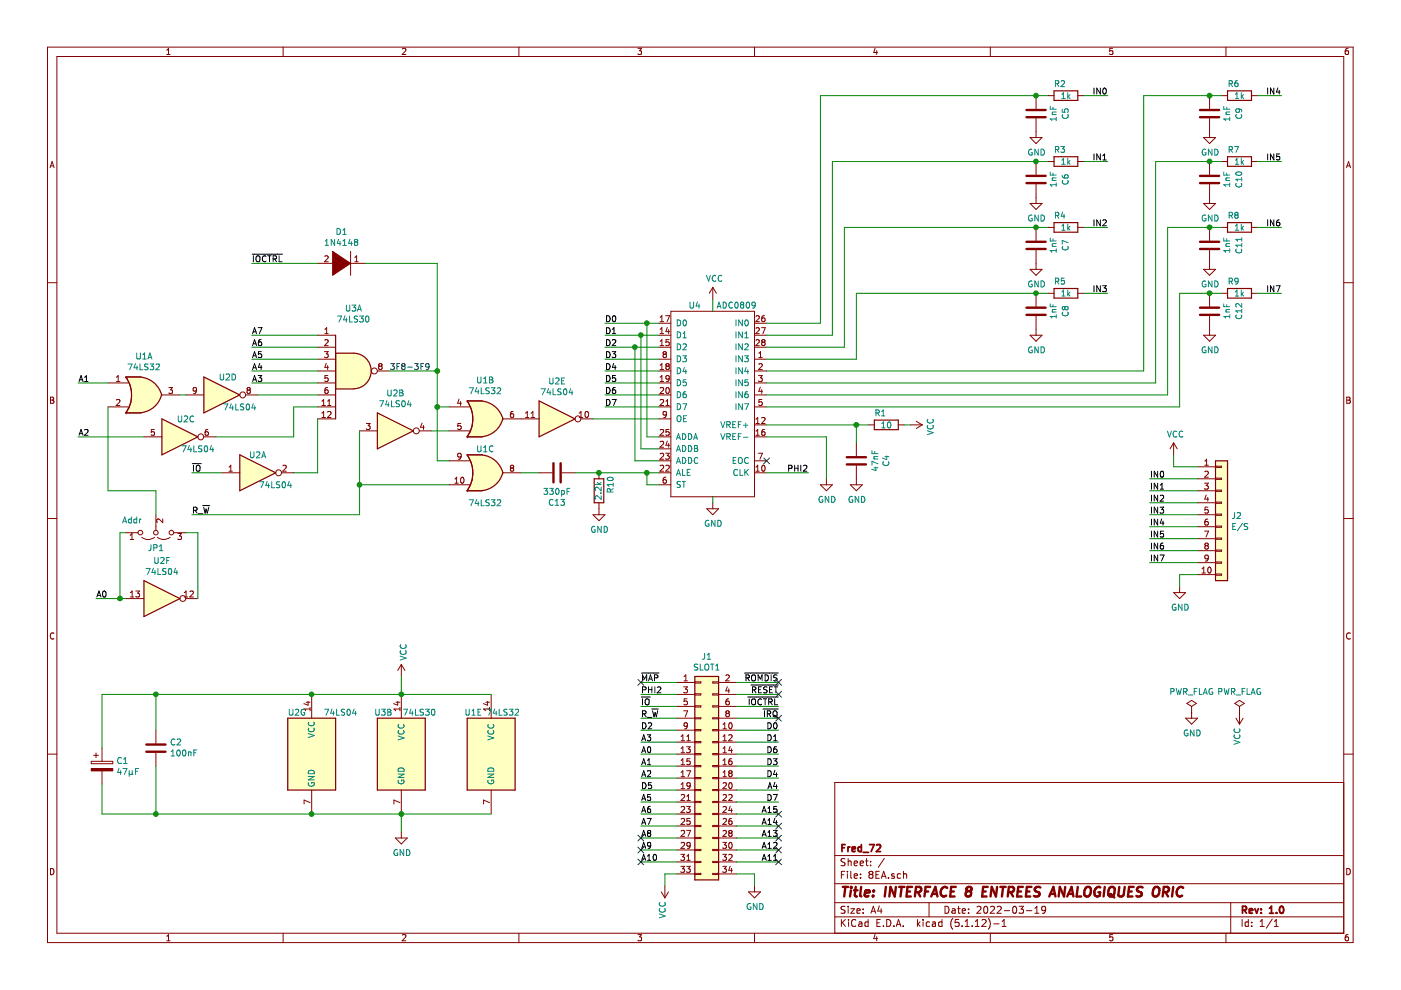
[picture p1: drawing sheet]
EESchema Schematic File Version 4
EELAYER 30 0
EELAYER END
$Descr A4 11693 8268
encoding utf-8
Sheet 1 1
Title "INTERFACE 8 ENTREES ANALOGIQUES ORIC"
Date "2022-03-19"
Rev "1.0"
Comp "Fred_72"
Comment1 ""
Comment2 ""
Comment3 ""
Comment4 ""
$EndDescr
$Comp
L Device:CP C1
U 1 1
P 850 6400
F 0 "C1" H 968 6446 50  0000 L CNN
F 1 "47µF" H 968 6355 50  0000 L CNN
F 2 "Capacitor_THT:CP_Radial_D5.0mm_P2.00mm" H 888 6250 50  0001 C CNN
F 3 "~" H 850 6400 50  0001 C CNN
	1    850  6400
	1    0    0    -1  
$EndComp
$Comp
L Device:C C4
U 1 1
P 7150 3850
F 0 "C4" V 6898 3850 50  0000 C CNN
F 1 "47nF" V 6989 3850 50  0000 C CNN
F 2 "Capacitor_THT:C_Rect_L7.0mm_W2.0mm_P5.00mm" H 7188 3700 50  0001 C CNN
F 3 "~" H 7150 3850 50  0001 C CNN
	1    7150 3850
	-1   0    0    1   
$EndComp
$Comp
L Device:R R1
U 1 1
P 7400 3550
F 0 "R1" V 7300 3500 50  0000 C CNN
F 1 "10" V 7400 3550 50  0000 C CNN
F 2 "Resistor_THT:R_Axial_DIN0207_L6.3mm_D2.5mm_P10.16mm_Horizontal" V 7330 3550 50  0001 C CNN
F 3 "~" H 7400 3550 50  0001 C CNN
	1    7400 3550
	0    1    1    0   
$EndComp
$Comp
L 74xx:74LS30 U3
U 1 1
P 2950 3100
F 0 "U3" H 2950 3625 50  0000 C CNN
F 1 "74LS30" H 2950 3534 50  0000 C CNN
F 2 "Package_DIP:DIP-14_W7.62mm_LongPads" H 2950 3100 50  0001 C CNN
F 3 "http://www.ti.com/lit/gpn/sn74LS30" H 2950 3100 50  0001 C CNN
	1    2950 3100
	1    0    0    -1  
$EndComp
Wire Wire Line
	2650 3000 2100 3000
Wire Wire Line
	2650 2800 2100 2800
Wire Wire Line
	2650 2900 2100 2900
Wire Wire Line
	2650 3100 2100 3100
Wire Wire Line
	2650 3200 2100 3200
Text Label 2100 3200 0    50   ~ 0
A3
Text Label 650  3650 0    50   ~ 0
A2
Text Label 2100 3100 0    50   ~ 0
A4
Text Label 2100 2800 0    50   ~ 0
A7
Text Label 2100 2900 0    50   ~ 0
A6
Text Label 2100 3000 0    50   ~ 0
A5
Text Label 5050 2700 0    50   ~ 0
D0
Text Label 5050 2800 0    50   ~ 0
D1
Text Label 5050 2900 0    50   ~ 0
D2
Text Label 5050 3000 0    50   ~ 0
D3
Text Label 5050 3100 0    50   ~ 0
D4
Text Label 5050 3200 0    50   ~ 0
D5
Text Label 5050 3300 0    50   ~ 0
D6
Text Label 5050 3400 0    50   ~ 0
D7
Wire Wire Line
	5050 2700 5400 2700
Wire Wire Line
	5050 2800 5350 2800
Wire Wire Line
	5050 2900 5300 2900
Wire Wire Line
	5050 3000 5500 3000
Wire Wire Line
	5050 3100 5500 3100
Wire Wire Line
	5050 3200 5500 3200
Wire Wire Line
	5050 3300 5500 3300
Wire Wire Line
	5050 3400 5500 3400
$Comp
L power:GND #PWR05
U 1 1
P 5950 4200
F 0 "#PWR05" H 5950 3950 50  0001 C CNN
F 1 "GND" H 5955 4027 50  0000 C CNN
F 2 "" H 5950 4200 50  0001 C CNN
F 3 "" H 5950 4200 50  0001 C CNN
	1    5950 4200
	1    0    0    -1  
$EndComp
Wire Wire Line
	5950 4150 5950 4200
Text Notes 3250 3100 0    50   ~ 0
3F8-3F9\n
$Comp
L power:PWR_FLAG #FLG01
U 1 1
P 9950 5950
F 0 "#FLG01" H 9950 6025 50  0001 C CNN
F 1 "PWR_FLAG" H 9950 6123 50  0000 C CNN
F 2 "" H 9950 5950 50  0001 C CNN
F 3 "~" H 9950 5950 50  0001 C CNN
	1    9950 5950
	1    0    0    -1  
$EndComp
$Comp
L power:PWR_FLAG #FLG02
U 1 1
P 10350 5950
F 0 "#FLG02" H 10350 6025 50  0001 C CNN
F 1 "PWR_FLAG" H 10350 6123 50  0000 C CNN
F 2 "" H 10350 5950 50  0001 C CNN
F 3 "~" H 10350 5950 50  0001 C CNN
	1    10350 5950
	1    0    0    -1  
$EndComp
$Comp
L power:GND #PWR016
U 1 1
P 9950 5950
F 0 "#PWR016" H 9950 5700 50  0001 C CNN
F 1 "GND" H 9955 5777 50  0000 C CNN
F 2 "" H 9950 5950 50  0001 C CNN
F 3 "" H 9950 5950 50  0001 C CNN
	1    9950 5950
	1    0    0    -1  
$EndComp
$Comp
L power:VCC #PWR021
U 1 1
P 10350 5950
F 0 "#PWR021" H 10350 5800 50  0001 C CNN
F 1 "VCC" V 10365 6077 50  0000 L CNN
F 2 "" H 10350 5950 50  0001 C CNN
F 3 "" H 10350 5950 50  0001 C CNN
	1    10350 5950
	-1   0    0    1   
$EndComp
$Comp
L power:VCC #PWR01
U 1 1
P 3350 5650
F 0 "#PWR01" H 3350 5500 50  0001 C CNN
F 1 "VCC" V 3365 5777 50  0000 L CNN
F 2 "" H 3350 5650 50  0001 C CNN
F 3 "" H 3350 5650 50  0001 C CNN
	1    3350 5650
	1    0    0    -1  
$EndComp
$Comp
L power:GND #PWR02
U 1 1
P 3350 6950
F 0 "#PWR02" H 3350 6700 50  0001 C CNN
F 1 "GND" H 3355 6777 50  0000 C CNN
F 2 "" H 3350 6950 50  0001 C CNN
F 3 "" H 3350 6950 50  0001 C CNN
	1    3350 6950
	1    0    0    -1  
$EndComp
Wire Wire Line
	3350 5650 3350 5800
Wire Wire Line
	3350 6800 3350 6950
Wire Wire Line
	1300 5800 1300 6100
Wire Wire Line
	1300 6400 1300 6800
$Comp
L Device:C C2
U 1 1
P 1300 6250
F 0 "C2" H 1185 6204 50  0000 R CNN
F 1 "100nF" H 1185 6295 50  0000 R CNN
F 2 "Capacitor_THT:C_Rect_L7.0mm_W2.0mm_P5.00mm" H 1338 6100 50  0001 C CNN
F 3 "~" H 1300 6250 50  0001 C CNN
	1    1300 6250
	-1   0    0    1   
$EndComp
Text Label 6500 5700 2    50   ~ 0
~ROMDIS
Text Label 6500 5900 2    50   ~ 0
~IOCTRL
Text Label 6500 5800 2    50   ~ 0
~RESET
Text Label 6500 6000 2    50   ~ 0
~IRQ
Text Label 6500 6100 2    50   ~ 0
D0
Text Label 6500 6200 2    50   ~ 0
D1
Text Label 5350 6100 0    50   ~ 0
D2
Text Label 6500 6400 2    50   ~ 0
D3
Text Label 6500 6500 2    50   ~ 0
D4
Text Label 5350 6600 0    50   ~ 0
D5
Text Label 6500 6300 2    50   ~ 0
D6
Text Label 6500 6700 2    50   ~ 0
D7
Text Label 5350 6300 0    50   ~ 0
A0
Text Label 5350 6400 0    50   ~ 0
A1
Text Label 5350 6500 0    50   ~ 0
A2
Text Label 5350 6200 0    50   ~ 0
A3
Text Label 6500 6600 2    50   ~ 0
A4
Text Label 5350 6700 0    50   ~ 0
A5
Text Label 5350 6800 0    50   ~ 0
A6
Text Label 5350 6900 0    50   ~ 0
A7
Text Label 5350 7000 0    50   ~ 0
A8
Text Label 5350 7100 0    50   ~ 0
A9
Text Label 5350 7200 0    50   ~ 0
A10
Text Label 6500 7200 2    50   ~ 0
A11
Text Label 6500 7100 2    50   ~ 0
A12
Text Label 6500 7000 2    50   ~ 0
A13
Text Label 6500 6900 2    50   ~ 0
A14
Text Label 6500 6800 2    50   ~ 0
A15
$Comp
L power:GND #PWR06
U 1 1
P 6300 7400
F 0 "#PWR06" H 6300 7150 50  0001 C CNN
F 1 "GND" H 6305 7227 50  0000 C CNN
F 2 "" H 6300 7400 50  0001 C CNN
F 3 "" H 6300 7400 50  0001 C CNN
	1    6300 7400
	1    0    0    -1  
$EndComp
Wire Wire Line
	5650 7300 5550 7300
Wire Wire Line
	5550 7300 5550 7400
Wire Wire Line
	6150 7300 6300 7300
Wire Wire Line
	6300 7300 6300 7400
Wire Wire Line
	6150 5700 6500 5700
Wire Wire Line
	6150 5800 6500 5800
Wire Wire Line
	6150 5900 6500 5900
Wire Wire Line
	6150 6000 6500 6000
Wire Wire Line
	6150 6100 6500 6100
Wire Wire Line
	6150 6200 6500 6200
Wire Wire Line
	6150 6400 6500 6400
Wire Wire Line
	6150 6500 6500 6500
Wire Wire Line
	6150 6600 6500 6600
Wire Wire Line
	6150 6700 6500 6700
Wire Wire Line
	6150 6900 6500 6900
Wire Wire Line
	6150 7000 6500 7000
Wire Wire Line
	6150 7100 6500 7100
Wire Wire Line
	6150 7200 6500 7200
Text Label 5350 5700 0    50   ~ 0
~MAP
Text Label 5350 5800 0    50   ~ 0
PHI2
Text Label 5350 5900 0    50   ~ 0
~IO
Text Label 5350 6000 0    50   ~ 0
R_~W
Wire Wire Line
	5350 7000 5650 7000
Wire Wire Line
	5350 7100 5650 7100
Wire Wire Line
	5350 7200 5650 7200
Wire Wire Line
	5350 5700 5650 5700
Wire Wire Line
	5350 5800 5650 5800
Wire Wire Line
	5350 5900 5650 5900
Wire Wire Line
	5350 6000 5650 6000
Wire Wire Line
	5350 6100 5650 6100
Wire Wire Line
	5350 6200 5650 6200
Wire Wire Line
	5350 6400 5650 6400
Wire Wire Line
	5350 6500 5650 6500
Wire Wire Line
	5350 6600 5650 6600
Wire Wire Line
	5350 6700 5650 6700
Wire Wire Line
	5350 6900 5650 6900
$Comp
L Connector_Generic:Conn_02x17_Odd_Even J1
U 1 1
P 5850 6500
F 0 "J1" H 5900 7517 50  0000 C CNN
F 1 "SLOT1" H 5900 7426 50  0000 C CNN
F 2 "Connector_IDC:IDC-Header_2x17_P2.54mm_Horizontal" H 5850 6500 50  0001 C CNN
F 3 "~" H 5850 6500 50  0001 C CNN
	1    5850 6500
	1    0    0    -1  
$EndComp
Wire Wire Line
	6150 6800 6500 6800
Wire Wire Line
	5350 6800 5650 6800
Wire Wire Line
	5350 6300 5650 6300
Wire Wire Line
	6150 6300 6500 6300
$Comp
L 74xx:74LS04 U2
U 2 1
P 3300 3600
F 0 "U2" H 3300 3917 50  0000 C CNN
F 1 "74LS04" H 3300 3826 50  0000 C CNN
F 2 "Package_DIP:DIP-14_W7.62mm_LongPads" H 3300 3600 50  0001 C CNN
F 3 "http://www.ti.com/lit/gpn/sn74LS04" H 3300 3600 50  0001 C CNN
	2    3300 3600
	1    0    0    -1  
$EndComp
Text Label 1600 4300 0    50   ~ 0
R_~W
Text Label 1600 3950 0    50   ~ 0
~IO
Wire Wire Line
	1600 3950 1850 3950
$Comp
L 74xx:74LS04 U2
U 1 1
P 2150 3950
F 0 "U2" H 2150 4100 50  0000 C CNN
F 1 "74LS04" H 2300 3850 50  0000 C CNN
F 2 "Package_DIP:DIP-14_W7.62mm_LongPads" H 2150 3950 50  0001 C CNN
F 3 "http://www.ti.com/lit/gpn/sn74LS04" H 2150 3950 50  0001 C CNN
	1    2150 3950
	1    0    0    -1  
$EndComp
$Comp
L 8EA-rescue:DIODE-pspice-8EA_MX3-rescue D1
U 1 1
P 2850 2200
F 0 "D1" H 2850 2465 50  0000 C CNN
F 1 "1N4148" H 2850 2374 50  0000 C CNN
F 2 "Diode_THT:D_DO-35_SOD27_P7.62mm_Horizontal" H 2850 2200 50  0001 C CNN
F 3 "~" H 2850 2200 50  0001 C CNN
	1    2850 2200
	1    0    0    -1  
$EndComp
Wire Wire Line
	2650 2200 2100 2200
Text Label 2100 2200 0    50   ~ 0
~IOCTRL
$Comp
L power:GND #PWR08
U 1 1
P 7150 4000
F 0 "#PWR08" H 7150 3750 50  0001 C CNN
F 1 "GND" H 7155 3827 50  0000 C CNN
F 2 "" H 7150 4000 50  0001 C CNN
F 3 "" H 7150 4000 50  0001 C CNN
	1    7150 4000
	1    0    0    -1  
$EndComp
$Comp
L power:VCC #PWR03
U 1 1
P 5550 7400
F 0 "#PWR03" H 5550 7250 50  0001 C CNN
F 1 "VCC" V 5565 7527 50  0000 L CNN
F 2 "" H 5550 7400 50  0001 C CNN
F 3 "" H 5550 7400 50  0001 C CNN
	1    5550 7400
	-1   0    0    1   
$EndComp
$Comp
L 74xx:74LS30 U3
U 2 1
P 3350 6300
F 0 "U3" H 3200 6650 50  0000 C CNN
F 1 "74LS30" H 3500 6650 50  0000 C CNN
F 2 "Package_DIP:DIP-14_W7.62mm_LongPads" H 3350 6300 50  0001 C CNN
F 3 "http://www.ti.com/lit/gpn/sn74LS30" H 3350 6300 50  0001 C CNN
	2    3350 6300
	1    0    0    -1  
$EndComp
Connection ~ 3350 5800
Connection ~ 3350 6800
$Comp
L 74xx:74LS04 U2
U 7 1
P 2600 6300
F 0 "U2" H 2400 6650 50  0000 L CNN
F 1 "74LS04" H 2700 6650 50  0000 L CNN
F 2 "Package_DIP:DIP-14_W7.62mm_LongPads" H 2600 6300 50  0001 C CNN
F 3 "http://www.ti.com/lit/gpn/sn74LS04" H 2600 6300 50  0001 C CNN
	7    2600 6300
	1    0    0    -1  
$EndComp
Connection ~ 2600 5800
Wire Wire Line
	2600 5800 3350 5800
Connection ~ 2600 6800
Wire Wire Line
	2600 6800 3350 6800
NoConn ~ 5350 5700
NoConn ~ 6500 5700
NoConn ~ 6500 5800
NoConn ~ 6500 6000
NoConn ~ 6500 6800
NoConn ~ 6500 6900
NoConn ~ 6500 7000
NoConn ~ 6500 7100
NoConn ~ 6500 7200
NoConn ~ 5350 7000
NoConn ~ 5350 7100
NoConn ~ 5350 7200
$Comp
L Analog_ADC:ADC0809 U4
U 1 1
P 5950 3250
F 0 "U4" H 6100 3950 50  0000 C CNN
F 1 "ADC0809" H 5750 3950 50  0000 C CNN
F 2 "Package_DIP:DIP-28_W15.24mm_LongPads" H 6100 3450 50  0001 C CNN
F 3 "" H 6100 3450 50  0001 C CNN
	1    5950 3250
	-1   0    0    -1  
$EndComp
Wire Wire Line
	5500 3650 5400 3650
Wire Wire Line
	5400 3650 5400 2700
Connection ~ 5400 2700
Wire Wire Line
	5400 2700 5500 2700
Wire Wire Line
	5500 3750 5350 3750
Wire Wire Line
	5350 3750 5350 2800
Connection ~ 5350 2800
Wire Wire Line
	5350 2800 5500 2800
Wire Wire Line
	5500 3850 5300 3850
Wire Wire Line
	5300 3850 5300 2900
Connection ~ 5300 2900
Wire Wire Line
	5300 2900 5500 2900
NoConn ~ 6400 3850
Wire Wire Line
	6400 3950 6750 3950
Text Label 6750 3950 2    50   ~ 0
PHI2
Wire Wire Line
	6400 3550 7150 3550
Wire Wire Line
	7150 3550 7150 3700
$Comp
L power:VCC #PWR09
U 1 1
P 7600 3550
F 0 "#PWR09" H 7600 3400 50  0001 C CNN
F 1 "VCC" H 7615 3723 50  0000 C CNN
F 2 "" H 7600 3550 50  0001 C CNN
F 3 "" H 7600 3550 50  0001 C CNN
	1    7600 3550
	0    1    1    0   
$EndComp
Wire Wire Line
	7550 3550 7600 3550
Wire Wire Line
	7250 3550 7150 3550
Connection ~ 7150 3550
$Comp
L power:VCC #PWR04
U 1 1
P 5950 2500
F 0 "#PWR04" H 5950 2350 50  0001 C CNN
F 1 "VCC" H 5965 2673 50  0000 C CNN
F 2 "" H 5950 2500 50  0001 C CNN
F 3 "" H 5950 2500 50  0001 C CNN
	1    5950 2500
	1    0    0    -1  
$EndComp
Wire Wire Line
	5950 2600 5950 2500
Wire Wire Line
	2650 3500 2650 3950
Wire Wire Line
	2650 3950 2450 3950
Wire Wire Line
	3250 3100 3650 3100
Wire Wire Line
	3650 3100 3650 2200
Wire Wire Line
	3050 2200 3650 2200
Wire Wire Line
	1200 3650 650  3650
$Comp
L 74xx:74LS04 U2
U 3 1
P 1500 3650
F 0 "U2" H 1550 3800 50  0000 C CNN
F 1 "74LS04" H 1650 3550 50  0000 C CNN
F 2 "Package_DIP:DIP-14_W7.62mm_LongPads" H 1500 3650 50  0001 C CNN
F 3 "http://www.ti.com/lit/gpn/sn74LS04" H 1500 3650 50  0001 C CNN
	3    1500 3650
	1    0    0    -1  
$EndComp
Wire Wire Line
	2150 3300 2650 3300
Text Label 800  5000 0    50   ~ 0
A0
Wire Wire Line
	1050 5000 1000 5000
Text Label 650  3200 0    50   ~ 0
A1
Wire Wire Line
	900  3200 650  3200
Wire Wire Line
	1800 3650 2450 3650
Wire Wire Line
	2450 3650 2450 3400
Wire Wire Line
	2450 3400 2650 3400
$Comp
L 74xx:74LS04 U2
U 4 1
P 1850 3300
F 0 "U2" H 1900 3450 50  0000 C CNN
F 1 "74LS04" H 2000 3200 50  0000 C CNN
F 2 "Package_DIP:DIP-14_W7.62mm_LongPads" H 1850 3300 50  0001 C CNN
F 3 "http://www.ti.com/lit/gpn/sn74LS04" H 1850 3300 50  0001 C CNN
	4    1850 3300
	1    0    0    -1  
$EndComp
Wire Wire Line
	1550 3300 1500 3300
$Comp
L 74xx:74LS32 U1
U 1 1
P 1200 3300
F 0 "U1" H 1200 3625 50  0000 C CNN
F 1 "74LS32" H 1200 3534 50  0000 C CNN
F 2 "Package_DIP:DIP-14_W7.62mm_LongPads" H 1200 3300 50  0001 C CNN
F 3 "http://www.ti.com/lit/gpn/sn74LS32" H 1200 3300 50  0001 C CNN
	1    1200 3300
	1    0    0    -1  
$EndComp
$Comp
L 74xx:74LS32 U1
U 2 1
P 4050 3500
F 0 "U1" H 4050 3825 50  0000 C CNN
F 1 "74LS32" H 4050 3734 50  0000 C CNN
F 2 "Package_DIP:DIP-14_W7.62mm_LongPads" H 4050 3500 50  0001 C CNN
F 3 "http://www.ti.com/lit/gpn/sn74LS32" H 4050 3500 50  0001 C CNN
	2    4050 3500
	1    0    0    -1  
$EndComp
$Comp
L 74xx:74LS32 U1
U 3 1
P 4050 3950
F 0 "U1" H 4050 4150 50  0000 C CNN
F 1 "74LS32" H 4050 3700 50  0000 C CNN
F 2 "Package_DIP:DIP-14_W7.62mm_LongPads" H 4050 3950 50  0001 C CNN
F 3 "http://www.ti.com/lit/gpn/sn74LS32" H 4050 3950 50  0001 C CNN
	3    4050 3950
	1    0    0    -1  
$EndComp
Wire Wire Line
	3650 3100 3650 3400
Connection ~ 3650 3100
Wire Wire Line
	3750 3400 3650 3400
$Comp
L 74xx:74LS04 U2
U 5 1
P 4650 3500
F 0 "U2" H 4650 3817 50  0000 C CNN
F 1 "74LS04" H 4650 3726 50  0000 C CNN
F 2 "Package_DIP:DIP-14_W7.62mm_LongPads" H 4650 3500 50  0001 C CNN
F 3 "http://www.ti.com/lit/gpn/sn74LS04" H 4650 3500 50  0001 C CNN
	5    4650 3500
	1    0    0    -1  
$EndComp
Wire Wire Line
	1600 4300 3000 4300
Wire Wire Line
	3600 3600 3750 3600
Wire Wire Line
	5500 3500 4950 3500
Wire Wire Line
	3000 3600 3000 4050
Wire Wire Line
	3750 4050 3000 4050
Connection ~ 3000 4050
Wire Wire Line
	3000 4050 3000 4300
Wire Wire Line
	3750 3850 3650 3850
Wire Wire Line
	3650 3850 3650 3400
Connection ~ 3650 3400
Wire Wire Line
	5500 4050 5400 4050
Wire Wire Line
	5400 4050 5400 3950
Wire Wire Line
	5400 3950 5500 3950
$Comp
L power:GND #PWR07
U 1 1
P 6900 4000
F 0 "#PWR07" H 6900 3750 50  0001 C CNN
F 1 "GND" H 6905 3827 50  0000 C CNN
F 2 "" H 6900 4000 50  0001 C CNN
F 3 "" H 6900 4000 50  0001 C CNN
	1    6900 4000
	1    0    0    -1  
$EndComp
Wire Wire Line
	6900 4000 6900 3650
Wire Wire Line
	6900 3650 6400 3650
$Comp
L Device:R R2
U 1 1
P 8900 800
F 0 "R2" V 8800 750 50  0000 C CNN
F 1 "1k" V 8900 800 50  0000 C CNN
F 2 "Resistor_THT:R_Axial_DIN0207_L6.3mm_D2.5mm_P10.16mm_Horizontal" V 8830 800 50  0001 C CNN
F 3 "~" H 8900 800 50  0001 C CNN
	1    8900 800 
	0    1    1    0   
$EndComp
$Comp
L Device:C C5
U 1 1
P 8650 950
F 0 "C5" V 8400 950 50  0000 C CNN
F 1 "1nF" V 8500 950 50  0000 C CNN
F 2 "Capacitor_THT:C_Rect_L7.0mm_W2.0mm_P5.00mm" H 8688 800 50  0001 C CNN
F 3 "~" H 8650 950 50  0001 C CNN
	1    8650 950 
	-1   0    0    1   
$EndComp
Wire Wire Line
	8750 800  8650 800 
$Comp
L power:GND #PWR010
U 1 1
P 8650 1100
F 0 "#PWR010" H 8650 850 50  0001 C CNN
F 1 "GND" H 8655 927 50  0000 C CNN
F 2 "" H 8650 1100 50  0001 C CNN
F 3 "" H 8650 1100 50  0001 C CNN
	1    8650 1100
	1    0    0    -1  
$EndComp
$Comp
L Device:R R3
U 1 1
P 8900 1350
F 0 "R3" V 8800 1300 50  0000 C CNN
F 1 "1k" V 8900 1350 50  0000 C CNN
F 2 "Resistor_THT:R_Axial_DIN0207_L6.3mm_D2.5mm_P10.16mm_Horizontal" V 8830 1350 50  0001 C CNN
F 3 "~" H 8900 1350 50  0001 C CNN
	1    8900 1350
	0    1    1    0   
$EndComp
$Comp
L Device:C C6
U 1 1
P 8650 1500
F 0 "C6" V 8400 1500 50  0000 C CNN
F 1 "1nF" V 8500 1500 50  0000 C CNN
F 2 "Capacitor_THT:C_Rect_L7.0mm_W2.0mm_P5.00mm" H 8688 1350 50  0001 C CNN
F 3 "~" H 8650 1500 50  0001 C CNN
	1    8650 1500
	-1   0    0    1   
$EndComp
Wire Wire Line
	8750 1350 8650 1350
$Comp
L power:GND #PWR011
U 1 1
P 8650 1650
F 0 "#PWR011" H 8650 1400 50  0001 C CNN
F 1 "GND" H 8655 1477 50  0000 C CNN
F 2 "" H 8650 1650 50  0001 C CNN
F 3 "" H 8650 1650 50  0001 C CNN
	1    8650 1650
	1    0    0    -1  
$EndComp
$Comp
L Device:R R4
U 1 1
P 8900 1900
F 0 "R4" V 8800 1850 50  0000 C CNN
F 1 "1k" V 8900 1900 50  0000 C CNN
F 2 "Resistor_THT:R_Axial_DIN0207_L6.3mm_D2.5mm_P10.16mm_Horizontal" V 8830 1900 50  0001 C CNN
F 3 "~" H 8900 1900 50  0001 C CNN
	1    8900 1900
	0    1    1    0   
$EndComp
$Comp
L Device:C C7
U 1 1
P 8650 2050
F 0 "C7" V 8400 2050 50  0000 C CNN
F 1 "1nF" V 8500 2050 50  0000 C CNN
F 2 "Capacitor_THT:C_Rect_L7.0mm_W2.0mm_P5.00mm" H 8688 1900 50  0001 C CNN
F 3 "~" H 8650 2050 50  0001 C CNN
	1    8650 2050
	-1   0    0    1   
$EndComp
Wire Wire Line
	8750 1900 8650 1900
$Comp
L power:GND #PWR012
U 1 1
P 8650 2200
F 0 "#PWR012" H 8650 1950 50  0001 C CNN
F 1 "GND" H 8655 2027 50  0000 C CNN
F 2 "" H 8650 2200 50  0001 C CNN
F 3 "" H 8650 2200 50  0001 C CNN
	1    8650 2200
	1    0    0    -1  
$EndComp
$Comp
L Device:R R5
U 1 1
P 8900 2450
F 0 "R5" V 8800 2400 50  0000 C CNN
F 1 "1k" V 8900 2450 50  0000 C CNN
F 2 "Resistor_THT:R_Axial_DIN0207_L6.3mm_D2.5mm_P10.16mm_Horizontal" V 8830 2450 50  0001 C CNN
F 3 "~" H 8900 2450 50  0001 C CNN
	1    8900 2450
	0    1    1    0   
$EndComp
$Comp
L Device:C C8
U 1 1
P 8650 2600
F 0 "C8" V 8400 2600 50  0000 C CNN
F 1 "1nF" V 8500 2600 50  0000 C CNN
F 2 "Capacitor_THT:C_Rect_L7.0mm_W2.0mm_P5.00mm" H 8688 2450 50  0001 C CNN
F 3 "~" H 8650 2600 50  0001 C CNN
	1    8650 2600
	-1   0    0    1   
$EndComp
Wire Wire Line
	8750 2450 8650 2450
$Comp
L power:GND #PWR013
U 1 1
P 8650 2750
F 0 "#PWR013" H 8650 2500 50  0001 C CNN
F 1 "GND" H 8655 2577 50  0000 C CNN
F 2 "" H 8650 2750 50  0001 C CNN
F 3 "" H 8650 2750 50  0001 C CNN
	1    8650 2750
	1    0    0    -1  
$EndComp
Wire Wire Line
	6400 2700 6850 2700
Wire Wire Line
	6850 2700 6850 800 
Wire Wire Line
	6850 800  8650 800 
Connection ~ 8650 800 
Wire Wire Line
	6400 2800 6950 2800
Wire Wire Line
	6950 2800 6950 1350
Wire Wire Line
	6950 1350 8650 1350
Connection ~ 8650 1350
Wire Wire Line
	8650 1900 7050 1900
Wire Wire Line
	7050 1900 7050 2900
Wire Wire Line
	7050 2900 6400 2900
Connection ~ 8650 1900
Wire Wire Line
	6400 3000 7150 3000
Wire Wire Line
	7150 3000 7150 2450
Wire Wire Line
	7150 2450 8650 2450
Connection ~ 8650 2450
Wire Wire Line
	6400 3100 9550 3100
Wire Wire Line
	9550 3100 9550 800 
Wire Wire Line
	9050 800  9250 800 
Wire Wire Line
	9050 1350 9250 1350
Wire Wire Line
	9050 1900 9250 1900
Wire Wire Line
	9050 2450 9250 2450
$Comp
L Device:R R6
U 1 1
P 10350 800
F 0 "R6" V 10250 750 50  0000 C CNN
F 1 "1k" V 10350 800 50  0000 C CNN
F 2 "Resistor_THT:R_Axial_DIN0207_L6.3mm_D2.5mm_P10.16mm_Horizontal" V 10280 800 50  0001 C CNN
F 3 "~" H 10350 800 50  0001 C CNN
	1    10350 800 
	0    1    1    0   
$EndComp
$Comp
L Device:C C9
U 1 1
P 10100 950
F 0 "C9" V 9850 950 50  0000 C CNN
F 1 "1nF" V 9950 950 50  0000 C CNN
F 2 "Capacitor_THT:C_Rect_L7.0mm_W2.0mm_P5.00mm" H 10138 800 50  0001 C CNN
F 3 "~" H 10100 950 50  0001 C CNN
	1    10100 950 
	-1   0    0    1   
$EndComp
Wire Wire Line
	10200 800  10100 800 
$Comp
L power:GND #PWR017
U 1 1
P 10100 1100
F 0 "#PWR017" H 10100 850 50  0001 C CNN
F 1 "GND" H 10105 927 50  0000 C CNN
F 2 "" H 10100 1100 50  0001 C CNN
F 3 "" H 10100 1100 50  0001 C CNN
	1    10100 1100
	1    0    0    -1  
$EndComp
$Comp
L Device:R R7
U 1 1
P 10350 1350
F 0 "R7" V 10250 1300 50  0000 C CNN
F 1 "1k" V 10350 1350 50  0000 C CNN
F 2 "Resistor_THT:R_Axial_DIN0207_L6.3mm_D2.5mm_P10.16mm_Horizontal" V 10280 1350 50  0001 C CNN
F 3 "~" H 10350 1350 50  0001 C CNN
	1    10350 1350
	0    1    1    0   
$EndComp
$Comp
L Device:C C10
U 1 1
P 10100 1500
F 0 "C10" V 9850 1500 50  0000 C CNN
F 1 "1nF" V 9950 1500 50  0000 C CNN
F 2 "Capacitor_THT:C_Rect_L7.0mm_W2.0mm_P5.00mm" H 10138 1350 50  0001 C CNN
F 3 "~" H 10100 1500 50  0001 C CNN
	1    10100 1500
	-1   0    0    1   
$EndComp
Wire Wire Line
	10200 1350 10100 1350
$Comp
L power:GND #PWR018
U 1 1
P 10100 1650
F 0 "#PWR018" H 10100 1400 50  0001 C CNN
F 1 "GND" H 10105 1477 50  0000 C CNN
F 2 "" H 10100 1650 50  0001 C CNN
F 3 "" H 10100 1650 50  0001 C CNN
	1    10100 1650
	1    0    0    -1  
$EndComp
$Comp
L Device:R R8
U 1 1
P 10350 1900
F 0 "R8" V 10250 1850 50  0000 C CNN
F 1 "1k" V 10350 1900 50  0000 C CNN
F 2 "Resistor_THT:R_Axial_DIN0207_L6.3mm_D2.5mm_P10.16mm_Horizontal" V 10280 1900 50  0001 C CNN
F 3 "~" H 10350 1900 50  0001 C CNN
	1    10350 1900
	0    1    1    0   
$EndComp
$Comp
L Device:C C11
U 1 1
P 10100 2050
F 0 "C11" V 9850 2050 50  0000 C CNN
F 1 "1nF" V 9950 2050 50  0000 C CNN
F 2 "Capacitor_THT:C_Rect_L7.0mm_W2.0mm_P5.00mm" H 10138 1900 50  0001 C CNN
F 3 "~" H 10100 2050 50  0001 C CNN
	1    10100 2050
	-1   0    0    1   
$EndComp
Wire Wire Line
	10200 1900 10100 1900
$Comp
L power:GND #PWR019
U 1 1
P 10100 2200
F 0 "#PWR019" H 10100 1950 50  0001 C CNN
F 1 "GND" H 10105 2027 50  0000 C CNN
F 2 "" H 10100 2200 50  0001 C CNN
F 3 "" H 10100 2200 50  0001 C CNN
	1    10100 2200
	1    0    0    -1  
$EndComp
$Comp
L Device:R R9
U 1 1
P 10350 2450
F 0 "R9" V 10250 2400 50  0000 C CNN
F 1 "1k" V 10350 2450 50  0000 C CNN
F 2 "Resistor_THT:R_Axial_DIN0207_L6.3mm_D2.5mm_P10.16mm_Horizontal" V 10280 2450 50  0001 C CNN
F 3 "~" H 10350 2450 50  0001 C CNN
	1    10350 2450
	0    1    1    0   
$EndComp
$Comp
L Device:C C12
U 1 1
P 10100 2600
F 0 "C12" V 9850 2600 50  0000 C CNN
F 1 "1nF" V 9950 2600 50  0000 C CNN
F 2 "Capacitor_THT:C_Rect_L7.0mm_W2.0mm_P5.00mm" H 10138 2450 50  0001 C CNN
F 3 "~" H 10100 2600 50  0001 C CNN
	1    10100 2600
	-1   0    0    1   
$EndComp
Wire Wire Line
	10200 2450 10100 2450
$Comp
L power:GND #PWR020
U 1 1
P 10100 2750
F 0 "#PWR020" H 10100 2500 50  0001 C CNN
F 1 "GND" H 10105 2577 50  0000 C CNN
F 2 "" H 10100 2750 50  0001 C CNN
F 3 "" H 10100 2750 50  0001 C CNN
	1    10100 2750
	1    0    0    -1  
$EndComp
Wire Wire Line
	10500 800  10700 800 
Wire Wire Line
	10500 1350 10700 1350
Wire Wire Line
	10500 1900 10700 1900
Wire Wire Line
	10500 2450 10700 2450
Wire Wire Line
	9550 800  10100 800 
Connection ~ 10100 800 
Wire Wire Line
	10100 1350 9650 1350
Wire Wire Line
	9650 1350 9650 3200
Wire Wire Line
	9650 3200 6400 3200
Connection ~ 10100 1350
Wire Wire Line
	6400 3300 9750 3300
Wire Wire Line
	9750 3300 9750 1900
Wire Wire Line
	9750 1900 10100 1900
Connection ~ 10100 1900
Wire Wire Line
	10100 2450 9850 2450
Wire Wire Line
	9850 2450 9850 3400
Wire Wire Line
	9850 3400 6400 3400
Connection ~ 10100 2450
Wire Wire Line
	1300 6800 850  6800
Wire Wire Line
	850  6800 850  6550
Connection ~ 1300 6800
Wire Wire Line
	850  5800 1300 5800
Wire Wire Line
	850  5800 850  6250
Connection ~ 1300 5800
$Comp
L 74xx:74LS32 U1
U 5 1
P 4100 6300
F 0 "U1" H 3950 6650 50  0000 C CNN
F 1 "74LS32" H 4200 6650 50  0000 C CNN
F 2 "Package_DIP:DIP-14_W7.62mm_LongPads" H 4100 6300 50  0001 C CNN
F 3 "http://www.ti.com/lit/gpn/sn74LS32" H 4100 6300 50  0001 C CNN
	5    4100 6300
	1    0    0    -1  
$EndComp
Wire Wire Line
	3350 5800 4100 5800
Wire Wire Line
	3350 6800 4100 6800
Text Label 9250 800  2    50   ~ 0
IN0
Text Label 9250 1350 2    50   ~ 0
IN1
Text Label 9250 1900 2    50   ~ 0
IN2
Text Label 9250 2450 2    50   ~ 0
IN3
Text Label 10700 800  2    50   ~ 0
IN4
Text Label 10700 1350 2    50   ~ 0
IN5
Text Label 10700 1900 2    50   ~ 0
IN6
Text Label 10700 2450 2    50   ~ 0
IN7
$Comp
L Connector_Generic:Conn_01x10 J2
U 1 1
P 10200 4300
F 0 "J2" H 10280 4292 50  0000 L CNN
F 1 "E/S" H 10280 4201 50  0000 L CNN
F 2 "Connector_PinHeader_2.54mm:PinHeader_1x10_P2.54mm_Horizontal" H 10200 4300 50  0001 C CNN
F 3 "~" H 10200 4300 50  0001 C CNN
	1    10200 4300
	1    0    0    -1  
$EndComp
$Comp
L power:GND #PWR015
U 1 1
P 9850 4900
F 0 "#PWR015" H 9850 4650 50  0001 C CNN
F 1 "GND" H 9855 4727 50  0000 C CNN
F 2 "" H 9850 4900 50  0001 C CNN
F 3 "" H 9850 4900 50  0001 C CNN
	1    9850 4900
	1    0    0    -1  
$EndComp
$Comp
L power:VCC #PWR014
U 1 1
P 9800 3800
F 0 "#PWR014" H 9800 3650 50  0001 C CNN
F 1 "VCC" H 9815 3973 50  0000 C CNN
F 2 "" H 9800 3800 50  0001 C CNN
F 3 "" H 9800 3800 50  0001 C CNN
	1    9800 3800
	1    0    0    -1  
$EndComp
Wire Wire Line
	10000 3900 9800 3900
Wire Wire Line
	9800 3900 9800 3800
Wire Wire Line
	9850 4900 9850 4800
Wire Wire Line
	9850 4800 10000 4800
Wire Wire Line
	10000 4000 9600 4000
Wire Wire Line
	10000 4100 9600 4100
Wire Wire Line
	10000 4200 9600 4200
Wire Wire Line
	10000 4300 9600 4300
Wire Wire Line
	10000 4400 9600 4400
Wire Wire Line
	10000 4500 9600 4500
Wire Wire Line
	10000 4600 9600 4600
Wire Wire Line
	10000 4700 9600 4700
Text Label 9600 4000 0    50   ~ 0
IN0
Text Label 9600 4100 0    50   ~ 0
IN1
Text Label 9600 4200 0    50   ~ 0
IN2
Text Label 9600 4300 0    50   ~ 0
IN3
Text Label 9600 4400 0    50   ~ 0
IN4
Text Label 9600 4500 0    50   ~ 0
IN5
Text Label 9600 4600 0    50   ~ 0
IN6
Text Label 9600 4700 0    50   ~ 0
IN7
$Comp
L Device:R R10
U 1 1
P 5000 4100
F 0 "R10" V 4900 4050 50  0000 C CNN
F 1 "2.2k" V 5000 4100 50  0000 C CNN
F 2 "Resistor_THT:R_Axial_DIN0207_L6.3mm_D2.5mm_P10.16mm_Horizontal" V 4930 4100 50  0001 C CNN
F 3 "~" H 5000 4100 50  0001 C CNN
	1    5000 4100
	-1   0    0    1   
$EndComp
$Comp
L Device:C C13
U 1 1
P 4650 3950
F 0 "C13" V 4398 3950 50  0000 C CNN
F 1 "330pF" V 4489 3950 50  0000 C CNN
F 2 "Capacitor_THT:C_Disc_D3.4mm_W2.1mm_P2.50mm" H 4688 3800 50  0001 C CNN
F 3 "~" H 4650 3950 50  0001 C CNN
	1    4650 3950
	0    -1   -1   0   
$EndComp
$Comp
L power:GND #PWR022
U 1 1
P 5000 4250
F 0 "#PWR022" H 5000 4000 50  0001 C CNN
F 1 "GND" H 5005 4077 50  0000 C CNN
F 2 "" H 5000 4250 50  0001 C CNN
F 3 "" H 5000 4250 50  0001 C CNN
	1    5000 4250
	1    0    0    -1  
$EndComp
Connection ~ 5400 3950
Wire Wire Line
	4500 3950 4350 3950
Wire Wire Line
	1300 5800 2600 5800
Wire Wire Line
	1300 6800 2600 6800
$Comp
L 74xx:74LS04 U2
U 6 1
P 1350 5000
F 0 "U2" H 1350 5317 50  0000 C CNN
F 1 "74LS04" H 1350 5226 50  0000 C CNN
F 2 "Package_DIP:DIP-14_W7.62mm_LongPads" H 1350 5000 50  0001 C CNN
F 3 "http://www.ti.com/lit/gpn/sn74LS04" H 1350 5000 50  0001 C CNN
	6    1350 5000
	1    0    0    -1  
$EndComp
$Comp
L Jumper:Jumper_3_Open JP1
U 1 1
P 1300 4450
F 0 "JP1" H 1300 4581 50  0000 C CNN
F 1 "Addr" H 1100 4350 50  0000 C CNN
F 2 "Connector_PinHeader_2.54mm:PinHeader_1x03_P2.54mm_Vertical" H 1300 4450 50  0001 C CNN
F 3 "~" H 1300 4450 50  0001 C CNN
	1    1300 4450
	1    0    0    1   
$EndComp
Wire Wire Line
	1550 4450 1650 4450
Wire Wire Line
	1650 4450 1650 5000
Wire Wire Line
	1050 4450 1000 4450
Wire Wire Line
	1000 4450 1000 5000
Connection ~ 1000 5000
Wire Wire Line
	1000 5000 800  5000
Wire Wire Line
	900  3400 900  4100
Wire Wire Line
	900  4100 1300 4100
Wire Wire Line
	1300 4100 1300 4300
Wire Wire Line
	4800 3950 5000 3950
Connection ~ 5000 3950
Wire Wire Line
	5000 3950 5400 3950
$EndSCHEMATC
